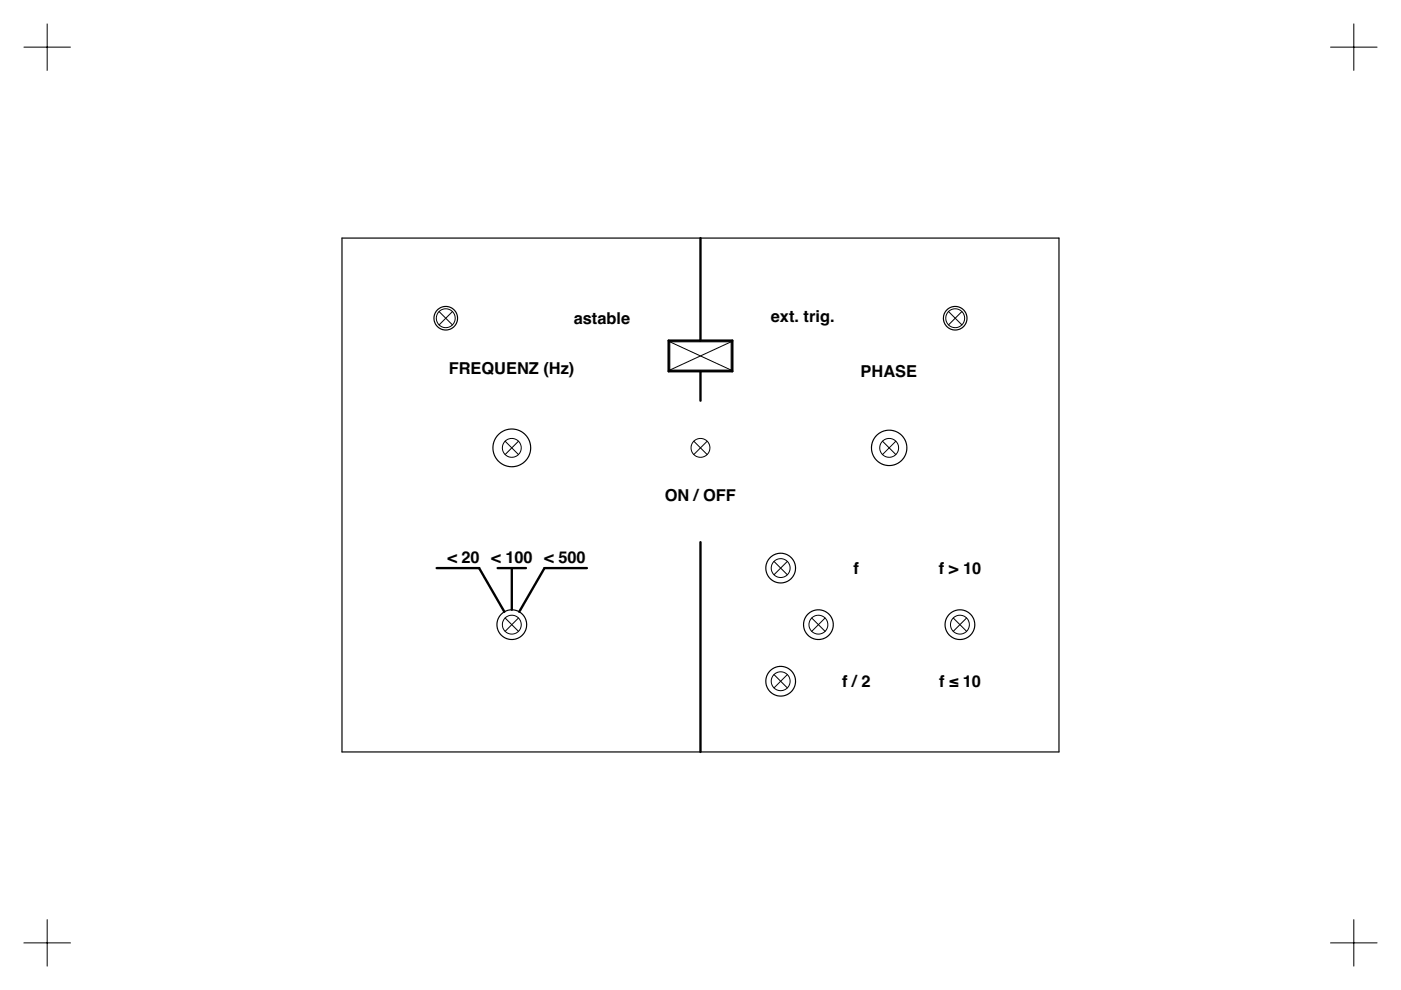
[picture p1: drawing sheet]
<svg xmlns="http://www.w3.org/2000/svg" width="297mm" height="210mm" viewBox="0 0 297 210" stroke-linecap="round" stroke-linejoin="round" font-family="sans-serif">
<g fill="none" stroke="#000" stroke-width=".25">
<path d="M72.5 50.5h152v108.9h-152z"/>
<circle cx="94.5" cy="67.5" r="2.5"/>
<circle cx="202.5" cy="67.5" r="2.5"/>
<circle cx="108.5" cy="95" r="4"/>
<circle cx="188.5" cy="95" r="3.7"/>
<circle cx="108.5" cy="132.4" r="3.1"/>
<circle cx="165.5" cy="120.4" r="3.1"/>
<circle cx="173.5" cy="132.4" r="3.1"/>
<circle cx="203.5" cy="132.4" r="3.1"/>
<circle cx="165.5" cy="144.4" r="3.1"/>
</g>
<path d="M148.5 50.5v21.7M141.8 72.2h13.5v6.5h-13.5zM148.5 78.7v6.3M148.5 115v44.4M92.6 120.4h9l5.3 9.3M105.5 120.4h6M108.5 120.4v8.9M124.4 120.4h-9l-5.3 9.3" fill="none" stroke="#000" stroke-width=".5"/>
<g fill="none" stroke="#000" stroke-width=".21">
<path d="M5 10h10M10 5v10M282 10h10M287 5v10M93.1 66.1l2.8 2.8M95.9 66.1l-2.8 2.8M142 72.5h13M142 78.5h13M142 72.5v6M142 72.5l13 6M155 72.5v6M155 72.5l-13 6"/>
<path d="M201.1 66.1l2.8 2.8M203.9 66.1l-2.8 2.8M107.1 93.5l2.8 2.9M109.9 93.5l-2.8 2.9M147.1 93.5l2.8 2.9M149.9 93.5l-2.8 2.9M187.1 93.5l2.8 2.9M189.9 93.5l-2.8 2.9M164.1 119l2.8 2.9M166.9 119l-2.8 2.9M107.1 131l2.8 2.9M109.9 131l-2.8 2.9"/>
<path d="M172.1 131l2.8 2.9M174.9 131l-2.8 2.9M202.1 131l2.8 2.9M204.9 131l-2.8 2.9M164.1 143l2.8 2.9M166.9 143l-2.8 2.9M5 199.9h10M10 194.9v10M282 199.9h10M287 194.9v10"/>
<circle cx="94.5" cy="67.5" r="2"/>
<circle cx="202.5" cy="67.5" r="2"/>
<circle cx="108.5" cy="95" r="2"/>
<circle cx="148.5" cy="95" r="2"/>
<circle cx="188.5" cy="95" r="2"/>
<circle cx="108.5" cy="132.4" r="2"/>
<circle cx="165.5" cy="120.4" r="2"/>
<circle cx="173.5" cy="132.4" r="2"/>
<circle cx="203.5" cy="132.4" r="2"/>
<circle cx="165.5" cy="144.4" r="2"/>
</g>
<g font-size="3.5">
<text x="121.6" y="68.7">astable</text>
<text x="163.4" y="68.4">ext. trig.</text>
<text x="95.1" y="79.3">FREQUENZ (Hz)</text>
<text x="182.5" y="79.9">PHASE</text>
<text x="140.9" y="106.2">ON /OFF</text>
<text x="94.9" y="119.4">&lt; 20</text>
<text x="104.2" y="119.4">&lt; 100</text>
<text x="115.4" y="119.4">&lt; 500</text>
<text x="180.9" y="121.7">f</text>
<text x="199.1" y="121.7">f &gt; 10</text>
<text x="178.6" y="145.7">f /2</text>
<text x="199.1" y="145.7">f ≤ 10</text>
</g>
</svg>
